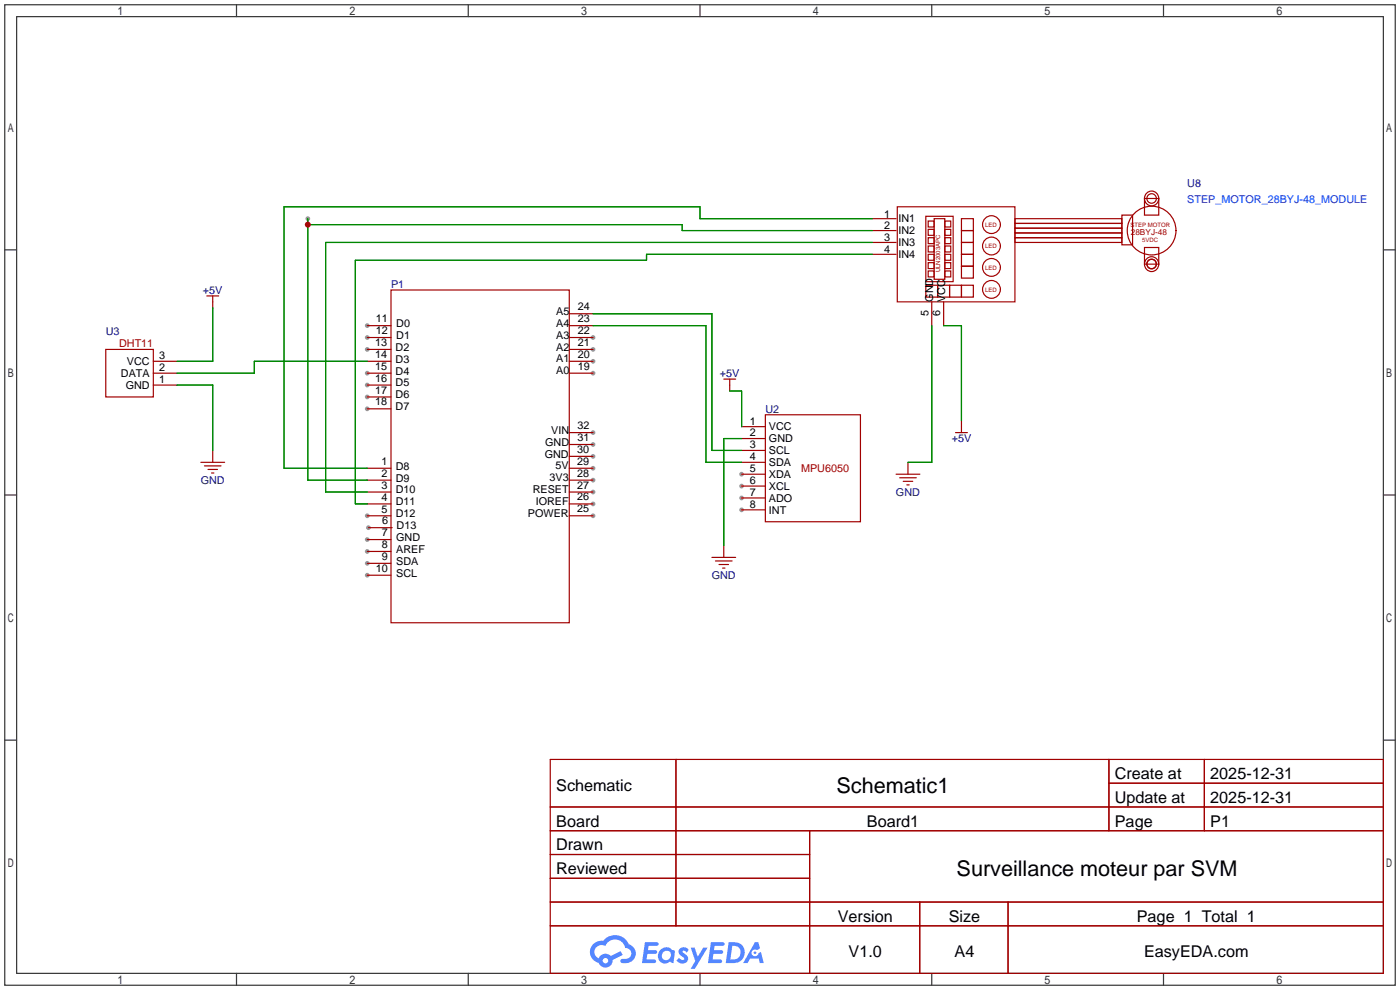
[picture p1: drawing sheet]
<svg xmlns="http://www.w3.org/2000/svg" width="299mm" height="212mm" viewBox="0 0 299 212" stroke-linecap="round" stroke-linejoin="round" font-family="sans-serif">
<g fill="#999">
<circle cx="78.5" cy="110.2" r=".51"/>
<circle cx="78.7" cy="112.8" r=".51"/>
<circle cx="78.5" cy="115.3" r=".51"/>
<circle cx="78.5" cy="117.9" r=".51"/>
<circle cx="78.5" cy="120.4" r=".51"/>
<circle cx="78.5" cy="122.9" r=".51"/>
<circle cx="78.5" cy="69.6" r=".51"/>
<circle cx="78.5" cy="72.1" r=".51"/>
<circle cx="78.5" cy="74.7" r=".51"/>
<circle cx="78.5" cy="79.8" r=".51"/>
<circle cx="78.5" cy="82.3" r=".51"/>
<circle cx="78.5" cy="84.8" r=".51"/>
<circle cx="78.5" cy="87.4" r=".51"/>
<circle cx="126.7" cy="79.8" r=".51"/>
<circle cx="126.7" cy="77.2" r=".51"/>
<circle cx="126.7" cy="74.7" r=".51"/>
<circle cx="126.7" cy="72.1" r=".51"/>
<circle cx="126.7" cy="110.2" r=".51"/>
<circle cx="126.7" cy="107.7" r=".51"/>
<circle cx="126.7" cy="105.2" r=".51"/>
<circle cx="126.7" cy="102.6" r=".51"/>
<circle cx="126.7" cy="100.1" r=".51"/>
<circle cx="126.7" cy="97.5" r=".51"/>
<circle cx="126.7" cy="95" r=".51"/>
<circle cx="126.7" cy="92.5" r=".51"/>
<circle cx="158.5" cy="101.3" r=".51"/>
<circle cx="158.5" cy="103.9" r=".51"/>
<circle cx="158.5" cy="106.4" r=".51"/>
<circle cx="158.5" cy="109" r=".51"/>
<circle cx="65.8" cy="46.7" r=".51"/>
</g>
<g fill="none" stroke="#333" stroke-width=".25">
<path d="M1 1h297.2v209.6h-297.2zM3.6 3.6h292.1v204.4h-292.1zM50.5 1v2.6M100.1 1v2.6M149.6 1v2.6M199.1 1v2.6M248.7 1v2.6M1 53.4h2.6M295.7 53.4h2.5M1 105.8h2.6M295.7 105.8h2.5M1 158.2h2.6"/>
<path d="M295.7 158.2h2.5M50.5 208v2.6M100.1 208v2.6M149.6 208v2.6M199.1 208v2.6M248.7 208v2.6"/>
</g>
<g fill="none" stroke="#a10000" stroke-width=".25">
<path d="M117.6 162.3h178.1v45.7h-178.1zM117.6 172.5h178.1M117.6 177.5h178.1M144.5 162.3v35.6M173 177.5v30.5M237 162.3v15.2M237 167.4h58.7M257.4 162.3v15.2M117.6 182.6h55.4M117.6 192.8h178.1M117.6 187.7h55.4M117.6 197.9h178.1"/>
<path d="M196.6 192.8v15.2M215.4 192.8v15.2"/>
</g>
<g fill="#5487ff">
<path d="M145.3 202.7a1.3 1.3 0 0 1 1.9 .3l-.4 .6a.54 .54 0 0 0-.9-.2l.1 .2a1.34 1.34 0 0 1 .9 1.8 1.47 1.47 0 0 1-2.3-.1l.5-.6 .8 .5a.31 .31 0 0 0 .4-.3 .31 .31 0 0 0-.3-.4 1.12 1.12 0 0 1-.7-1.8z"/>
<path d="M147.6 202.5h.9l.6 2 1.2-2h.9l-2.7 4.6h-.9l1-1.7z"/>
<path d="M137.8 201.4h1.7a1.31 1.31 0 0 1 1.2 .2 .4 .4 0 0 1-.3 .5l-1.8 .1-.1 .9h1.6a.4 .4 0 0 1 .4 .4 .4 .4 0 0 1-.5 .4h-1.6l-.2 1.2h1.4a.46 .46 0 0 1 .5 0 .46 .46 0 0 1 .1 .5l-.4 .2h-2.6z"/>
<path d="M151.9 201.4h1.7a1.32 1.32 0 0 1 1.2 .2 .39 .39 0 0 1-.3 .5l-1.8 .1-.1 .9h1.6a.4 .4 0 0 1 .4 .4 .4 .4 0 0 1-.4 .4h-1.7l-.2 1.2h1.4a.46 .46 0 0 1 .5 0 .46 .46 0 0 1 .1 .5l-.4 .2h-2.6z"/>
<path d="M161.3 201.4h.8l.3 1.3-.6 .4a.75 .75 0 0 0-1.1 .3 .75 .75 0 0 0 .5 1 .75 .75 0 0 0 .9-.7l.5-.2 .6 2.3h-.8l-.3-.9h-1.8l-.5 .9h-1z"/>
<path d="M155.7 201.4l-.6 4.4h1.5a2.27 2.27 0 0 0 2.6-2.2 2.27 2.27 0 0 0-2.7-2.2zM156.5 202.1a1.5 1.5 0 0 1 1.8 1.6 1.5 1.5 0 0 1-1.9 1.4h-.3z"/>
<path d="M141.2 203a1.6 1.6 0 0 0-.3 2.3 1.6 1.6 0 0 0 2.3 .2l.7 .3 .3-2.4-.1-.3-.5-.1a1.58 1.58 0 0 0-2.4 0zM141.8 203.5a.98 .98 0 0 1 1.6 .4 .98 .98 0 0 1-1.1 1.3 .94 .94 0 0 1-.9-.7 .94 .94 0 0 1 .4-1z"/>
<path d="M126.8 201.8a2.37 2.37 0 0 0 1.1 4 1.54 1.54 0 0 0 1.8 1 1.54 1.54 0 0 0 1.2-1.6l2.2-1.1-.5-.8-2 1a1.57 1.57 0 0 0-2.7 .5 1.5 1.5 0 0 1-.7-2.1 1.5 1.5 0 0 1 2.2-.5 2.23 2.23 0 0 1 2.3-1.4 2.23 2.23 0 0 1 2 1.8 1.16 1.16 0 0 1 1.2 1.1 1.16 1.16 0 0 1-1.1 1.2h-.7a.47 .47 0 0 0-.5 .4 .47 .47 0 0 0 .4 .5 2.17 2.17 0 0 0 2.5-.9 2.17 2.17 0 0 0-.3-2.7l-.8-.4a3.2 3.2 0 0 0-5.5-.7l-1.1 .1zM128.8 205.3a.6 .6 0 0 1 1.2 0 .6 .6 0 0 1-1.2 0z"/>
<circle cx="161.4" cy="203.6" r=".28"/>
</g>
<g fill="none" stroke="#a10000" stroke-width=".25">
<path d="M186.4 46.7h5.1M186.4 49.3h5.1M186.4 51.8h5.1M186.4 54.4h5.1M191.8 44.2h25.1v20.3h-25.1zM197.9 46.2h5.8v14h-5.8zM198.4 57.9h1.2v1.3h-1.2zM198.4 56.1h1.2v1.3h-1.2zM198.4 54.4h1.2v1.2h-1.2zM198.4 52.6h1.2v1.2h-1.2zM198.4 50.8h1.2v1.3h-1.2zM198.4 49h1.2v1.3h-1.2z"/>
<path d="M198.4 47.2h1.2v1.3h-1.2zM199.6 46.7h2.3v13h-2.3zM201.9 47.2h1.3v1.3h-1.3zM201.9 49h1.3v1.3h-1.3zM201.9 50.8h1.3v1.3h-1.3zM201.9 52.6h1.3v1.2h-1.3zM201.9 54.4h1.3v1.2h-1.3zM201.9 56.1h1.3v1.3h-1.3zM201.9 57.9h1.3v1.3h-1.3zM205.5 46.7h2.5v2.6h-2.5zM205.5 49.3h2.5v2.5h-2.5zM205.5 51.8h2.5v2.6h-2.5z"/>
<path d="M205.5 54.4h2.5v2.5h-2.5zM205.5 56.9h2.5v2.5h-2.5zM216.9 50.8h22.9v1h-22.9zM216.9 49.8h22.9v1h-22.9zM216.9 48.8h22.9v1h-22.9zM216.9 47.8h22.9v1h-22.9zM216.9 46.7h22.9v1.1h-22.9zM239.8 46h2.3v6.3h-2.3zM244.6 42.4h3v3.6h-3zM244.6 52.9h3v3.6h-3zM22.6 74.7h10.2v10.1h-10.2zM32.8 77.2h5"/>
<path d="M32.8 79.8h5M44.2 63.2h2.5M45.5 63.2v2.6M78.5 69.6h5.1M78.5 72.1h5.1M78.5 74.7h5.1M78.5 77.2h5.1M78.5 79.8h5.1M83.6 62h38.1v71.1h-38.1zM121.7 69.6h5M121.7 72.1h5M121.7 74.7h5"/>
<path d="M121.7 77.2h5M121.7 79.8h5M121.7 67.1h5M197.9 61h2.5v2.5h-2.5zM199.1 64.5v5.1M200.4 61h2.5v2.5h-2.5zM201.7 64.5v5.1M202.9 61h2.6v2.5h-2.6zM205.5 61h2.5v2.5h-2.5zM32.8 82.3h5M42.9 98.8h5.1M43.7 99.6h3.5"/>
<path d="M45.5 96.3v2.5M78.5 82.3h5.1M78.5 84.8h5.1M78.5 87.4h5.1M121.7 97.5h5M121.7 95h5M121.7 92.5h5M154.7 81h2.5M156 81v2.6M158.5 91.2h5.1M158.5 93.7h5.1M158.5 96.3h5.1"/>
<path d="M158.5 98.8h5.1M163.6 88.6h20.3v22.9h-20.3zM194.1 98.8v2.5M204.2 92.5h2.6M205.5 89.9v2.6M44.4 100.3h2.1M45.2 101.1h.5M78.5 100.1h5.1M78.5 102.6h5.1M78.5 105.2h5.1M78.5 107.7h5.1M78.5 110.2h5.1"/>
<path d="M78.5 115.3h5.1M78.5 117.9h5.1M78.7 112.8h5.1M121.7 100.1h5M121.7 102.6h5M121.7 105.2h5M121.7 107.7h5M121.7 110.2h5M152.1 119.1h5.1M152.9 119.9h3.6M154.7 116.6v2.5M158.5 101.3h5.1"/>
<path d="M158.5 103.9h5.1M158.5 106.4h5.1M158.5 109h5.1M191.5 101.3h5.1M192.3 102.1h3.5M193 102.9h2.1M193.8 103.6h.5M78.5 120.4h5.1M78.5 122.9h5.1M153.7 120.6h2M154.4 121.4h.5"/>
<circle cx="211.9" cy="57.2" r="1.9"/>
<circle cx="211.9" cy="52.6" r="1.9"/>
<circle cx="211.9" cy="48" r="1.9"/>
<circle cx="246.1" cy="56.4" r="1.56"/>
<circle cx="246.1" cy="42.4" r="1.56"/>
<circle cx="246.1" cy="49.3" r="5.2"/>
<circle cx="246.1" cy="56.5" r="1.02"/>
<circle cx="246.1" cy="56.4" r="1.02"/>
<circle cx="246.1" cy="42.4" r="1.02"/>
<circle cx="211.9" cy="61.8" r="1.9"/>
</g>
<g fill="none" stroke="#008700" stroke-width=".25">
<path d="M65.8 46.7v55.9h12.7M65.8 48h80v1.3h40.6M186.4 46.7h-36.8v-2.5h-88.9v55.9h17.8M186.4 51.8h-116.8v53.4h8.9M186.4 54.4h-48.2v1.2h-62.3v52.1h2.6M45.5 65.8v11.4h-7.7M78.5 77.2h-24.1v2.6h-16.6M126.7 67.1h25.4v29.2h6.4M126.7 69.6h24.2v29.2h7.6M199.1 69.6v29.2h-5M201.7 69.6h3.8v20.3M37.8 82.3h7.7v14"/>
<path d="M156 83.6h2.5v7.6M158.5 93.7h-3.8v22.9"/>
</g>
<circle cx="65.8" cy="48" r=".63" fill="#c00"/>
<g font-size="4.6">
<text x="178.8" y="169.4">Schematic1</text>
<text x="204.4" y="187.2">Surveillance moteur par SVM</text>
</g>
<g font-size="3.5">
<text x="238.3" y="166.5">Create at</text>
<text x="258.7" y="166.5">2025-12-31</text>
<text x="118.9" y="169.1">Schematic</text>
<text x="238.3" y="171.6">Update at</text>
<text x="258.7" y="171.6">2025-12-31</text>
<text x="118.9" y="176.7">Board</text>
<text x="185.3" y="176.7">Board1</text>
<text x="238.3" y="176.7">Page</text>
<text x="258.7" y="176.7">P1</text>
<text x="118.9" y="181.8">Drawn</text>
<text x="118.9" y="186.8">Reviewed</text>
<text x="179.1" y="197">Version</text>
<text x="202.8" y="197">Size</text>
<text x="243" y="197">Page 1 Total 1</text>
<text x="181.4" y="204.6">V1.0</text>
<text x="204" y="204.6">A4</text>
<text x="244.5" y="204.6">EasyEDA.com</text>
</g>
<g font-size="2.3" fill="#000080">
<text x="253.7" y="39.9">U8</text>
<text x="43.4" y="62.8">+5V</text>
<text x="83.6" y="61.5">P1</text>
<text x="22.6" y="71.7">U3</text>
<text x="153.9" y="80.6">+5V</text>
<text x="163.6" y="88.2">U2</text>
<text x="203.4" y="94.5">+5V</text>
<text x="42.9" y="103.4">GND</text>
<text x="191.5" y="106">GND</text>
<text x="152.1" y="123.7">GND</text>
</g>
<g font-size="2.3">
<text x="189" y="46.5">1</text>
<text x="192" y="47.5">IN1</text>
<text x="189" y="49">2</text>
<text x="189" y="51.6">3</text>
<text x="192" y="50.1">IN2</text>
<text x="192" y="52.6">IN3</text>
<text x="189" y="54.1">4</text>
<text x="192" y="55.1">IN4</text>
<text x="199.4" y="64.5" transform="rotate(-90 199.4 64.5)">GND</text>
<text x="202" y="64.5" transform="rotate(-90 202 64.5)">VCC</text>
<text x="80.3" y="68.9">11</text>
<text x="80.3" y="71.4">12</text>
<text x="84.7" y="69.9">D0</text>
<text x="118.9" y="69.8">A4</text>
<text x="118.9" y="67.3">A5</text>
<text x="123.5" y="71.4">22</text>
<text x="123.5" y="68.8">23</text>
<text x="123.5" y="66.3">24</text>
<text x="198.4" y="67.6" transform="rotate(-90 198.4 67.6)">5</text>
<text x="201" y="67.6" transform="rotate(-90 201 67.6)">6</text>
<text x="34" y="76.8">3</text>
<text x="80.2" y="74">13</text>
<text x="80.2" y="76.5">14</text>
<text x="84.6" y="75">D2</text>
<text x="84.6" y="77.5">D3</text>
<text x="84.7" y="72.5">D1</text>
<text x="118.9" y="77.5">A1</text>
<text x="118.9" y="74.9">A2</text>
<text x="118.9" y="72.4">A3</text>
<text x="123.5" y="76.5">20</text>
<text x="123.5" y="73.9">21</text>
<text x="25.8" y="80.6">DATA</text>
<text x="26.9" y="83.1">GND</text>
<text x="27.1" y="78">VCC</text>
<text x="34" y="79.3">2</text>
<text x="34" y="81.8">1</text>
<text x="80.2" y="79">15</text>
<text x="80.2" y="81.6">16</text>
<text x="84.6" y="80.1">D4</text>
<text x="84.6" y="82.6">D5</text>
<text x="118.9" y="80">A0</text>
<text x="123.5" y="79">19</text>
<text x="80.2" y="84.1">17</text>
<text x="80.2" y="86.7">18</text>
<text x="84.6" y="85.1">D6</text>
<text x="84.6" y="87.7">D7</text>
<text x="116.5" y="95.3">GND</text>
<text x="117.8" y="92.8">VIN</text>
<text x="123.4" y="94.3">31</text>
<text x="123.4" y="91.7">32</text>
<text x="160.3" y="90.7">1</text>
<text x="160.3" y="93.3">2</text>
<text x="160.3" y="95.8">3</text>
<text x="164.3" y="92">VCC</text>
<text x="164.3" y="94.5">GND</text>
<text x="81.5" y="99.4">1</text>
<text x="81.5" y="101.9">2</text>
<text x="84.6" y="100.4">D8</text>
<text x="116.4" y="97.8">GND</text>
<text x="118.7" y="100.3">5V</text>
<text x="123.3" y="101.9">28</text>
<text x="123.3" y="99.3">29</text>
<text x="123.3" y="96.8">30</text>
<text x="160.3" y="98.3">4</text>
<text x="160.3" y="100.9">5</text>
<text x="164.3" y="97.1">SCL</text>
<text x="164.3" y="99.6">SDA</text>
<text x="81.5" y="104.4">3</text>
<text x="81.5" y="107">4</text>
<text x="84.6" y="102.9">D9</text>
<text x="84.6" y="105.5">D10</text>
<text x="84.6" y="108">D11</text>
<text x="113.9" y="105.4">RESET</text>
<text x="114.5" y="108">IOREF</text>
<text x="117.5" y="102.9">3V3</text>
<text x="123.3" y="106.9">26</text>
<text x="123.3" y="104.4">27</text>
<text x="160.3" y="103.4">6</text>
<text x="160.3" y="106">7</text>
<text x="164.3" y="102.2">XDA</text>
<text x="164.3" y="104.7">XCL</text>
<text x="164.3" y="107.2">ADO</text>
<text x="81.5" y="109.6">5</text>
<text x="81.7" y="112">6</text>
<text x="84.6" y="110.6">D12</text>
<text x="84.8" y="113">D13</text>
<text x="112.8" y="110.5">POWER</text>
<text x="123.3" y="109.5">25</text>
<text x="160.3" y="108.5">8</text>
<text x="164.3" y="109.8">INT</text>
<text x="81.6" y="114.6">7</text>
<text x="81.6" y="117.2">8</text>
<text x="81.6" y="119.7">9</text>
<text x="84.7" y="115.6">GND</text>
<text x="84.7" y="118.2">AREF</text>
<text x="80.3" y="122.2">10</text>
<text x="84.7" y="120.7">SDA</text>
<text x="84.7" y="123.3">SCL</text>
</g>
<text font-size="2.3" fill="#00f" x="253.7" y="43.5">STEP_MOTOR_28BYJ-48_MODULE</text>
<g font-size="2.3" fill="#a00000">
<text x="25.5" y="74.2">DHT11</text>
<text x="171.2" y="100.9">MPU6050</text>
</g>
<text font-size="1.8" fill="#a00000" x="241.7" y="50.2">28BYJ-48</text>
<g font-size="1.3" fill="#a00000">
<text x="210.6" y="48.5">LED</text>
<text x="210.6" y="53.1">LED</text>
<text x="241.6" y="48.5">STEP MOTOR</text>
<text x="244.1" y="51.8">5VDC</text>
<text x="200.9" y="58.2" transform="rotate(-90 200.9 58.2)">ULN2003APC</text>
<text x="210.6" y="57.6">LED</text>
<text x="210.6" y="62.3">LED</text>
</g>
</svg>
